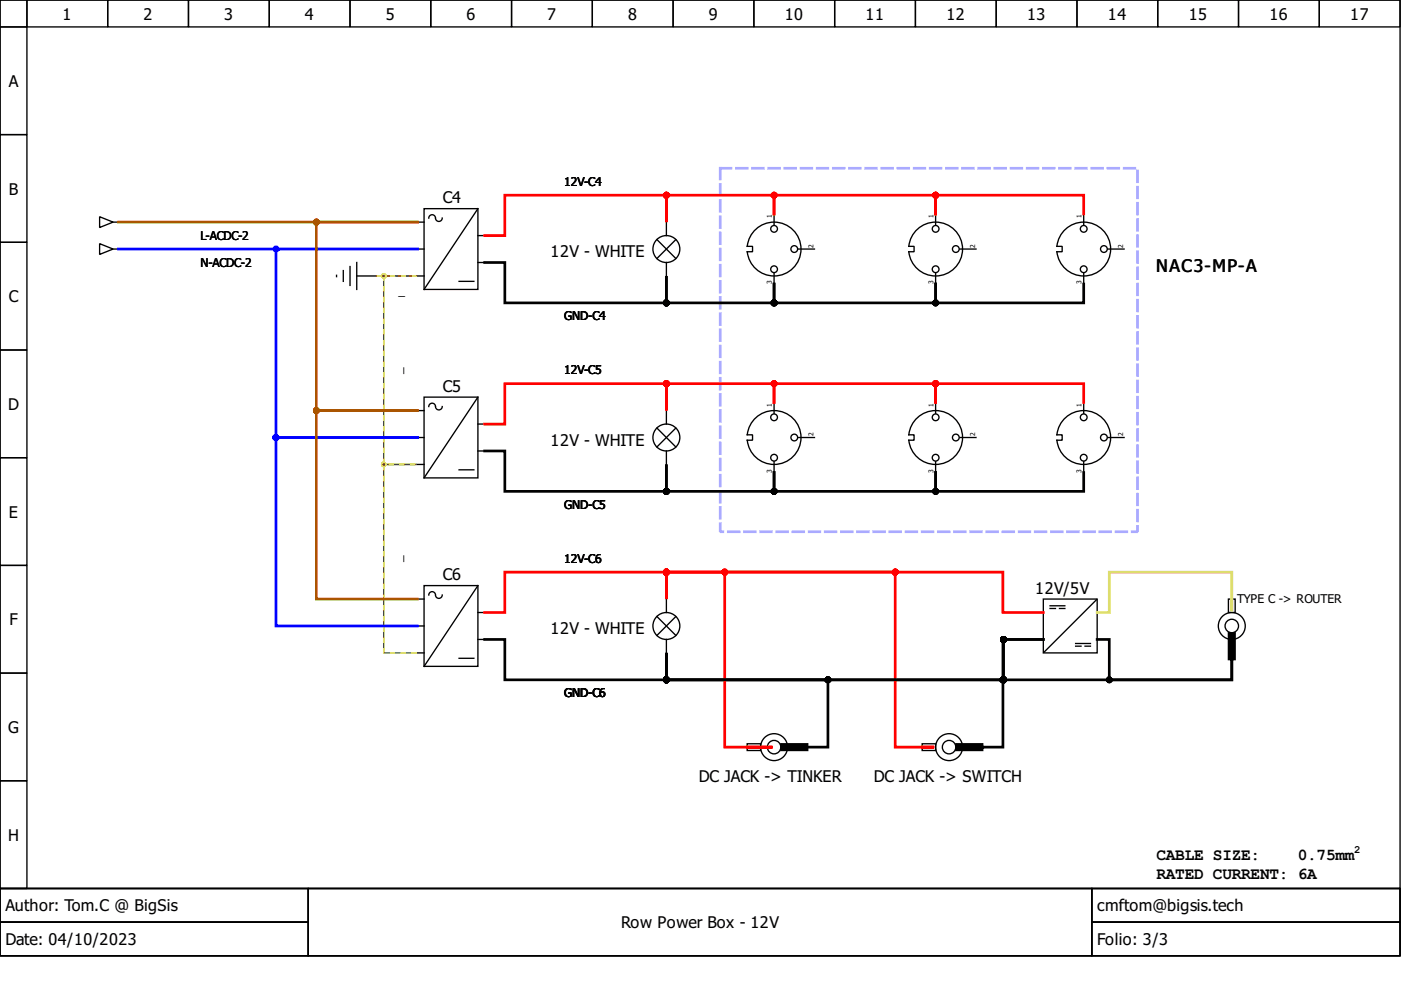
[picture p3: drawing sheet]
<svg xmlns="http://www.w3.org/2000/svg" width="297mm" height="210mm" viewBox="0 0 297 210" stroke-linecap="round" stroke-linejoin="round" font-family="sans-serif">
<g fill="none" stroke="#000" stroke-width=".29">
<path d="M0 0h296.8v188.4h-296.8zM0 0h5.7v5.7h-5.7zM5.7 0h17.1v5.7h-17.1zM22.8 0h17.2v5.7h-17.2zM40 0h17.1v5.7h-17.1zM57.1 0h17.1v5.7h-17.1zM74.2 0h17.1v5.7h-17.1zM91.3 0h17.2v5.7h-17.2zM108.5 0h17.1v5.7h-17.1zM125.6 0h17.1v5.7h-17.1zM142.7 0h17.1v5.7h-17.1zM159.8 0h17.2v5.7h-17.2z"/>
<path d="M177 0h17.1v5.7h-17.1zM194.1 0h17.1v5.7h-17.1zM211.2 0h17.1v5.7h-17.1zM228.3 0h17.2v5.7h-17.2zM245.5 0h17.1v5.7h-17.1zM262.6 0h17.1v5.7h-17.1zM279.7 0h17.1v5.7h-17.1zM0 5.7h5.7v22.8h-5.7zM0 28.5h5.7v22.9h-5.7zM0 51.4h5.7v22.8h-5.7zM21.1 46l2.9 1.1-2.9 1.1zM21.1 51.7l2.9 1.1-2.9 1.1z"/>
<path d="M24 47.1h.8M24 52.8h.8M71.4 58.4v.3M72.8 57.4v2.3M74.2 56.5v4M75.6 58.5h4.3M75.6 55.7v5.7M88.5 47.1h1.4M88.5 52.8h1.4M88.5 58.5h1.4M89.9 44.2h11.4v17.2h-11.4zM92.3 46.2a.71 .71 0 0 0-.7-.7 .71 .71 0 0 0-.7 .7"/>
<path d="M93.8 46.2a.71 .71 0 0 1-.7 .8 .71 .71 0 0 1-.8-.7M97.3 59.7h3.2M101.3 44.2l-11.4 17.2M101.3 55.7h1.5M101.3 49.9h1.5M139.3 50.8l4 4M141.3 47.1v2.8M141.3 55.7v2.8M143.3 50.8l-4 4M158.4 53.4h1.2v-1.2h-1.2a5.7 5.7 0 0 1 8.7-4.2 5.7 5.7 0 0 1 0 9.6 5.7 5.7 0 0 1-8.7-4.2M164.1 45.7v2M164.1 57.9v2"/>
<path d="M169.3 52.8h3.4M192.7 53.4h1.1v-1.2h-1.1a5.7 5.7 0 0 1 8.7-4.2 5.7 5.7 0 0 1 0 9.6 5.7 5.7 0 0 1-8.7-4.2M198.4 45.7v2M198.4 57.9v2M203.5 52.8h3.4M224.1 52.2h1.1v1.2h-1.1M224.1 52.2a5.7 5.7 0 0 1 8.7-4.2 5.7 5.7 0 0 1 0 9.6 5.7 5.7 0 0 1-8.7-4.2M229.8 45.7v2M229.8 57.9v2M234.9 52.8h3.4M0 74.2h5.7v22.8h-5.7zM0 97h5.7v22.9h-5.7z"/>
<path d="M88.5 92.8h1.4M88.5 87.1h1.4M88.5 98.5h1.4M89.9 84.2h11.4v17.1h-11.4zM92.3 86.1a.71 .71 0 0 0-.7-.6 .71 .71 0 0 0-.7 .7M93.8 86.2a.71 .71 0 0 1-.7 .7 .71 .71 0 0 1-.8-.6M97.3 99.6h3.2M101.3 84.2l-11.4 17.1M101.3 95.6h1.5M101.3 89.9h1.5M139.3 90.8l4 4M141.3 87.1v2.8"/>
<path d="M141.3 95.6v2.9M143.3 90.8l-4 4M160.3 88.5a5.7 5.7 0 0 1 8.8 1.4 5.7 5.7 0 0 1-3.2 8.3 5.7 5.7 0 0 1-7.5-4.8l1.2-.1v-1.1h-1.2a5.7 5.7 0 0 1 1.9-3.7zM164.1 85.6v2M164.1 97.9v2M169.3 92.8h3.4M194.5 88.5a5.7 5.7 0 0 1 8.8 1.4 5.7 5.7 0 0 1-3.2 8.3 5.7 5.7 0 0 1-7.4-4.8l1.1-.1v-1.1h-1.1a5.7 5.7 0 0 1 1.8-3.7zM198.4 85.6v2M198.4 97.9v2M203.5 92.8h3.4M224.1 92.2h1.1v1.1h-1.1M224.1 92.2a5.7 5.7 0 0 1 8.7-4.3 5.7 5.7 0 0 1 0 9.7 5.7 5.7 0 0 1-8.7-4.2"/>
<path d="M229.8 85.6v2M229.8 97.9v2M234.9 92.8h3.4M0 119.9h5.7v22.8h-5.7zM88.5 132.7h1.4M88.5 127h1.4M88.5 138.4h1.4M89.9 124.2h11.4v17.1h-11.4zM92.3 126.1a.71 .71 0 0 0-.7-.7 .71 .71 0 0 0-.7 .8M93.8 126.2a.71 .71 0 0 1-.7 .7 .71 .71 0 0 1-.8-.7M97.3 139.6h3.2M101.3 124.2l-11.4 17.1"/>
<path d="M101.3 135.6h1.5M101.3 129.9h1.5M139.3 130.7l4 4M141.3 127v2.9M141.3 135.6v2.8M143.3 130.7l-4 4M221.2 127h11.4v11.4h-11.4zM222.6 129h1.2M222.6 128.4h3.2M224.6 129h1.2M228.1 137h1.1M228.1 136.4h3.1"/>
<path d="M230.1 137h1.1M232.5 127.1l-11.2 11.2M260.5 127h1.4v2.9h-1.4zM0 142.7h5.7v22.8h-5.7zM158.4 157.7h2.9v1.4h-2.9zM195.5 157.7h2.9v1.4h-2.9zM0 165.5h5.7v22.9h-5.7zM0 188.4h296.8v14.3h-296.8zM0 188.4h65.4v7.1h-65.4zM0 195.5h65.4v7.2h-65.4zM65.4 188.4h166.1v14.3h-166.1zM231.5 188.4h65.3v7.1h-65.3z"/>
<path d="M231.5 195.5h65.3v7.2h-65.3z"/>
<circle cx="141.3" cy="52.8" r="2.85"/>
<circle cx="164.1" cy="57.1" r=".71"/>
<circle cx="164.1" cy="48.5" r=".71"/>
<circle cx="168.4" cy="52.8" r=".71"/>
<circle cx="198.4" cy="57.1" r=".71"/>
<circle cx="198.4" cy="48.5" r=".71"/>
<circle cx="202.7" cy="52.8" r=".71"/>
<circle cx="229.8" cy="57.1" r=".71"/>
<circle cx="229.8" cy="48.5" r=".71"/>
<circle cx="234" cy="52.8" r=".71"/>
<circle cx="141.3" cy="92.8" r="2.85"/>
<circle cx="164.1" cy="97" r=".71"/>
<circle cx="164.1" cy="88.5" r=".71"/>
<circle cx="168.4" cy="92.8" r=".71"/>
<circle cx="198.4" cy="97" r=".71"/>
<circle cx="198.4" cy="88.5" r=".71"/>
<circle cx="202.7" cy="92.8" r=".71"/>
<circle cx="229.8" cy="97" r=".71"/>
<circle cx="229.8" cy="88.5" r=".71"/>
<circle cx="234" cy="92.8" r=".71"/>
<circle cx="141.3" cy="132.7" r="2.85"/>
<circle cx="261.2" cy="132.7" r="1.43"/>
<circle cx="261.2" cy="132.7" r="2.85"/>
<circle cx="164.1" cy="158.4" r="1.43"/>
<circle cx="164.1" cy="158.4" r="2.85"/>
<circle cx="201.2" cy="158.4" r="1.43"/>
<circle cx="201.2" cy="158.4" r="2.85"/>
</g>
<path d="M152.7 35.7h88.5v77h-88.5z" fill="none" stroke="#aaf" stroke-width=".57" stroke-dasharray="2.3 1.1"/>
<g fill="#000" stroke="#000" stroke-width=".29">
<path d="M260.5 134.1h1.4v5.8h-1.4z" fill-rule="evenodd"/>
<path d="M165.5 157.7h5.8v1.4h-5.8z" fill-rule="evenodd"/>
<path d="M202.7 157.7h5.7v1.4h-5.7z" fill-rule="evenodd"/>
</g>
<path d="M229.8 45.4v-4h-31.4v4v-4h-34.3v4v-4h-22.8v5.4v-5.4h-34.3v8.5h-4.2" fill="none" stroke="#f00" stroke-width=".57"/>
<g fill="#f00" stroke="#f00" stroke-width=".57">
<circle cx="198.4" cy="41.4" r=".43"/>
<circle cx="164.1" cy="41.4" r=".43"/>
<circle cx="141.3" cy="41.4" r=".43"/>
</g>
<path d="M79.9 58.5h8.3M88.2 98.5h-6.9v39.9h6.9" fill="none" stroke="#339a00" stroke-width=".29"/>
<path d="M79.9 58.5h8.3M88.2 138.4h-6.9v-39.9h6.9" fill="none" stroke="#ebeb00" stroke-width=".29" stroke-dasharray=".9 1.4"/>
<circle cx="81.3" cy="98.5" r=".43" fill="#339a00" stroke="#ebeb00" stroke-width=".29"/>
<path d="M88.2 58.5h-6.9v40h6.9" fill="none" stroke="#339a00" stroke-width=".29"/>
<path d="M88.2 58.5h-6.9v40h6.9" fill="none" stroke="#ebeb00" stroke-width=".29" stroke-dasharray=".9 1.4"/>
<g fill="#339a00" stroke="#ebeb00" stroke-width=".29">
<circle cx="81.3" cy="58.5" r=".43"/>
<circle cx="81.3" cy="98.5" r=".43"/>
</g>
<path d="M25.1 47.1h63.4h-21.4v40h21.4h-21.4v39.9h21.4" fill="none" stroke="#a50" stroke-width=".57"/>
<path d="M25.1 52.8h63.4h-30v40h30h-30v39.9h30" fill="none" stroke="#00f" stroke-width=".57"/>
<path d="M102.8 55.7h4.2v8.5h34.3v-5.4v5.4h22.8v-4v4h34.3v-4v4h31.4v-4M102.8 95.6h4.2v8.6h34.3v-5.4v5.4h22.8v-4v4h34.3v-4v4h31.4v-4M102.8 135.6h4.2v8.5h34.3v-5.4M141.3 138.7v5.4h34.2v14.3h-4.2M141.3 138.7v5.4h71.3v14.3h-6.8h2.6M232.6 135.6h2.6v8.5h26v-6.8v6.8h-48.6v-8.5h8.6h-8.4v8.5h-71.5v-5.4" fill="none" stroke="#000" stroke-width=".57"/>
<g fill="#000" stroke="#000" stroke-width=".57">
<circle cx="141.3" cy="64.2" r=".43"/>
<circle cx="164.1" cy="64.2" r=".43"/>
<circle cx="198.4" cy="64.2" r=".43"/>
<circle cx="141.3" cy="104.2" r=".43"/>
<circle cx="164.1" cy="104.2" r=".43"/>
<circle cx="198.4" cy="104.2" r=".43"/>
<circle cx="212.8" cy="135.6" r=".43"/>
<circle cx="141.3" cy="144.1" r=".43"/>
<circle cx="175.5" cy="144.1" r=".43"/>
<circle cx="212.6" cy="144.1" r=".43"/>
<circle cx="212.8" cy="144.1" r=".43"/>
<circle cx="235.2" cy="144.1" r=".43"/>
</g>
<path d="M229.8 85.3v-4h-31.4v4v-4h-34.3v4v-4h-22.8v5.5v-5.5h-34.3v8.6h-4.2M141.3 126.7v-5.4h-34.3v8.6h-4.2M141.3 126.7v-5.4h71.3v8.6h8.6M141.3 126.7v-5.4h12.4v37.1h10.1h-5.4M141.3 126.7v-5.4h48.5v37.1h8.3h-2.6" fill="none" stroke="#f00" stroke-width=".57"/>
<g fill="#f00" stroke="#f00" stroke-width=".57">
<circle cx="198.4" cy="81.3" r=".43"/>
<circle cx="164.1" cy="81.3" r=".43"/>
<circle cx="141.3" cy="81.3" r=".43"/>
<circle cx="141.3" cy="121.3" r=".43"/>
<circle cx="153.7" cy="121.3" r=".43"/>
<circle cx="189.8" cy="121.3" r=".43"/>
</g>
<g fill="#00f" stroke="#00f" stroke-width=".57">
<circle cx="58.5" cy="92.8" r=".43"/>
<circle cx="58.5" cy="52.8" r=".43"/>
</g>
<g fill="#a50" stroke="#a50" stroke-width=".57">
<circle cx="67.1" cy="47.1" r=".43"/>
<circle cx="67.1" cy="87.1" r=".43"/>
</g>
<path d="M261.2 127v2.6v-8.3h-26v8.6h-2.6" fill="none" stroke="#dddd6e" stroke-width=".57"/>
<text font-size="3.7" x="245" y="57.7">NAC3-MP-A</text>
<g font-size="3.4">
<text x="13.3" y="4.1">1</text>
<text x="30.4" y="4.1">2</text>
<text x="47.5" y="4.1">3</text>
<text x="64.6" y="4.1">4</text>
<text x="81.8" y="4.1">5</text>
<text x="98.9" y="4.1">6</text>
<text x="116" y="4.1">7</text>
<text x="133.2" y="4.1">8</text>
<text x="150.3" y="4.1">9</text>
<text x="166.4" y="4.1">10</text>
<text x="183.5" y="4.1">11</text>
<text x="200.7" y="4.1">12</text>
<text x="217.8" y="4.1">13</text>
<text x="234.9" y="4.1">14</text>
<text x="252" y="4.1">15</text>
<text x="269.2" y="4.1">16</text>
<text x="286.3" y="4.1">17</text>
<text x="1.9" y="18.4">A</text>
<text x="1.9" y="41.2">B</text>
<text x="93.9" y="43.1">C4</text>
<text x="116.7" y="54.5">12V - WHITE</text>
<text x="1.9" y="64.1">C</text>
<text x="93.9" y="83.1">C5</text>
<text x="1.7" y="86.9">D</text>
<text x="116.7" y="94.5">12V - WHITE</text>
<text x="1.9" y="109.7">E</text>
<text x="93.9" y="123">C6</text>
<text x="219.5" y="125.9">12V/5V</text>
<text x="2" y="132.6">F</text>
<text x="116.7" y="134.4">12V - WHITE</text>
<text x="1.7" y="155.4">G</text>
<text x="148.1" y="165.8">DC JACK -&gt; TINKER</text>
<text x="185.2" y="165.8">DC JACK -&gt; SWITCH</text>
<text x="1.7" y="178.2">H</text>
<text x="245.2" y="182.4">CABLE SIZE:</text>
<text x="275.1" y="182.4">0.75mm</text>
<text x="245.2" y="186.4">RATED CURRENT: 6A</text>
<text x="1.1" y="193.2">Author: Tom.C @ BigSis</text>
<text x="131.7" y="196.8">Row Power Box - 12V</text>
<text x="232.6" y="193.2">cmftom@bigsis.tech</text>
<text x="1.1" y="200.4">Date: 04/10/2023</text>
<text x="232.6" y="200.4">Folio: 3/3</text>
</g>
<g font-size="2.6">
<text x="119.6" y="39.4">12V-C4</text>
<text x="42.5" y="50.8">L-ACDC-2</text>
<text x="42.5" y="56.5">N-ACDC-2</text>
<text x="84.5" y="62.5">_</text>
<text x="119.6" y="67.9">GND-C4</text>
<text x="85.3" y="79.2" transform="rotate(-90 85.3 79.2)">_</text>
<text x="119.6" y="79.3">12V-C5</text>
<text x="119.6" y="107.9">GND-C5</text>
<text x="85.3" y="119.2" transform="rotate(-90 85.3 119.2)">_</text>
<text x="119.6" y="119.3">12V-C6</text>
<text x="262.3" y="127.9">TYPE C -&gt; ROUTER</text>
<text x="119.6" y="147.8">GND-C6</text>
</g>
<text font-size="2.3" x="287.1" y="181">2</text>
<g font-size="1.4">
<text x="163.6" y="46.2" transform="rotate(-90 163.6 46.2)">1</text>
<text x="197.9" y="46.2" transform="rotate(-90 197.9 46.2)">1</text>
<text x="229.3" y="46.2" transform="rotate(-90 229.3 46.2)">1</text>
<text x="172.5" y="52.5" transform="rotate(-90 172.5 52.5)">2</text>
<text x="206.7" y="52.5" transform="rotate(-90 206.7 52.5)">2</text>
<text x="238.1" y="52.5" transform="rotate(-90 238.1 52.5)">2</text>
<text x="163.6" y="60.2" transform="rotate(-90 163.6 60.2)">3</text>
<text x="197.9" y="60.2" transform="rotate(-90 197.9 60.2)">3</text>
<text x="229.3" y="60.2" transform="rotate(-90 229.3 60.2)">3</text>
<text x="163.6" y="86.2" transform="rotate(-90 163.6 86.2)">1</text>
<text x="197.9" y="86.2" transform="rotate(-90 197.9 86.2)">1</text>
<text x="229.3" y="86.2" transform="rotate(-90 229.3 86.2)">1</text>
<text x="172.5" y="92.5" transform="rotate(-90 172.5 92.5)">2</text>
<text x="206.7" y="92.5" transform="rotate(-90 206.7 92.5)">2</text>
<text x="238.1" y="92.5" transform="rotate(-90 238.1 92.5)">2</text>
<text x="163.6" y="100.2" transform="rotate(-90 163.6 100.2)">3</text>
<text x="197.9" y="100.2" transform="rotate(-90 197.9 100.2)">3</text>
<text x="229.3" y="100.2" transform="rotate(-90 229.3 100.2)">3</text>
</g>
</svg>
